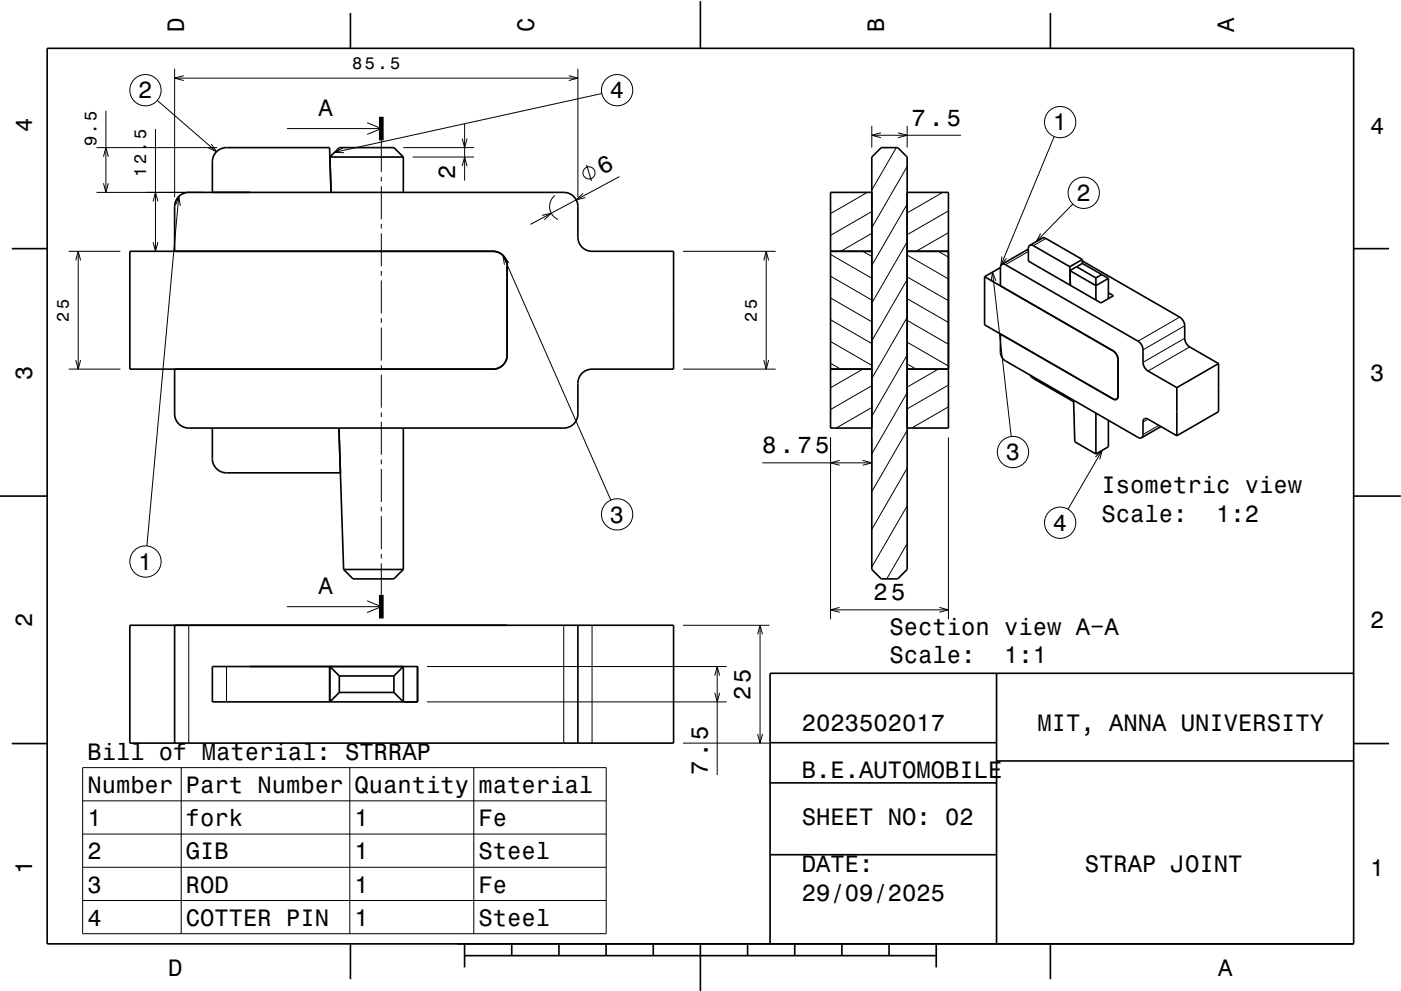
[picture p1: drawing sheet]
<svg xmlns="http://www.w3.org/2000/svg" width="297mm" height="210mm" viewBox="0 0 297 210" stroke-linecap="round" stroke-linejoin="round" font-family="sans-serif">
<g fill="none" stroke="#000" stroke-width=".21">
<path d="M37 14.6v27.2M37 16.6h85.5M39 16.1l-2 .5 2 .5M120.6 16.1l1.9 .5-1.9 .5M122.5 14.6v27.2M127.6 19.8l-56.7 12.5M20.5 31.3h25.5M21.9 38.9l.6 1.9 .5-1.9M21.9 33.2l.6-1.9 .5 1.9M22.5 23.5v17.3M33 27.4v25.9M33.3 21.3l12.6 10.9"/>
<path d="M44.8 30.5l1.1 1.7-1.8-.9M60.8 27.3h20M72.7 31.4l-1.8 .9 2 .1M77.8 26l3 1.3-3 1.2M80.8 29.8v6.7M80.8 37.5v1M80.8 39.5v7M85.5 31.3h15M87.5 33.3h13M98 29.4l.5 1.9 .5-1.9M98 35.2l.5-1.9 .5 1.9M98.5 26.3v12"/>
<path d="M124.4 35l1 3.4M131.3 37.5l-18.8 10.1M184.8 26.7v4.6M184.8 28.7h18.9M186.8 28.2l-2 .5 2 .5M190 31.3l-5.2 9M190.4 28.2l1.9 .5-1.9 .5M192.3 35.3l-7.5 13M192.3 26.7v4.6M223.5 29l-11.3 27.4M14.6 53.3h10.9M16.1 55.2l.5-1.9 .5 1.9"/>
<path d="M16.6 53.3v25M20.5 40.8h22.5M32.4 51.4l.6 1.9 .5-1.9M32.4 42.7l.6-1.9 .5 1.9M37.2 43.6l.7-1.9 .3 2M37.9 41.7l-6.8 74.1M80.8 47.5v1M80.8 49.5v7M80.8 57.5v1M80.8 59.5v7M106.6 54.2l22.9 51.9M107.9 55.8l-1.3-1.6 .4 2"/>
<path d="M114.9 45.7l2-.5-1.5 1.4M117.7 41.5a3 3 0 0 0 .6 5.1M123.6 41l-1.4 1.4 1.9-.5M144.8 53.3h19.7M161.9 55.2l.6-1.9 .5 1.9M162.5 53.3v25M176.1 58.6l8.7 5.1M176.1 54l8.7 5M182.9 53.3l1.9 1.1M183.9 40.8l-7.8 4.5M184.8 49.5l-6.6 3.8M184.8 44.9l-8.7 5"/>
<path d="M192.3 59.3l-7.5 13M192.3 51.3l-7.5 13M192.3 43.3l-7.5 13M192.3 54.1l8.8 5.1M192.3 58.7l8.8 5.1M198.9 53.3l2.2 1.3M199.9 40.8l-7.6 4.4M201.1 49.4l-6.9 3.9M201.1 44.7l-8.8 5.1M210.4 57.7l4 34.9M211.2 59.6l-.8-1.9-.3 2M212.4 54.4l-.2 2 1.2-1.6"/>
<path d="M218 53.4l-4.8 2.8M220.6 49.5l-.9 1.8 1.7-1M221.7 50.6l-2.6 1.5M227.5 43.3l-7.8 8M14.6 78.3h10.9M16.1 76.4l.5 1.9 .5-1.9M80.8 67.5v1M80.8 69.5v7M80.8 77.5v1M80.8 79.5v7M144.8 78.3h19.7M161.9 76.4l.6 1.9 .5-1.9"/>
<path d="M176.1 63.2l8.7 5.1M176.1 67.8l8.7 5.1M176.1 72.5l8.7 5M176.1 77.1l2.1 1.2M182.9 78.3l-6.8 4M192.3 75.3l-7.5 13M192.3 67.3l-7.5 13M192.3 63.4l8.8 5M192.3 68l8.8 5M192.3 72.6l8.8 5.1M192.3 77.2l1.9 1.1M198.9 78.3l-6.6 3.8"/>
<path d="M250.1 67.3l-8.8 5.1M251.2 69.1l-8.9 5.1M251.2 71.8l-8.9 5.1M252.2 73.6l-8.8 5.1M80.8 87.5v1M80.8 89.5v7M80.8 97.5v1M80.8 99.5v7M161.6 98.2h23.2M176.1 92.8v38.6M178 97.7l-1.9 .5 1.9 .5M182.9 97.7l1.9 .5-1.9 .5"/>
<path d="M184.8 86.5l-7.5 4.3M184.8 81.8l-8.7 5.1M184.8 92.8v7.4M192.3 99.3l-7.5 13M192.3 91.3l-7.5 13M192.3 83.3l-7.5 13M201.1 86.3l-7.8 4.5M201.1 81.7l-8.8 5M201.1 92.8v38.6M232.3 97l1.4-1.4-.5 1.9M233.7 95.6l-7.3 12.4M243.4 88.9l-1.1 .6"/>
<path d="M245.7 90.2l-3.4 2M80.8 107.5v1M80.8 109.5v7M80.8 117.5v1M80.8 119.5v6.7M192.3 115.3l-4.3 7.5M192.3 107.3l-7.5 13M40 132.7v25M60.8 128.7h20M77.8 127.5l3 1.2-3 1.3M119.5 132.7v25M125.5 132.7v25"/>
<path d="M144.8 132.7h18.3M160.6 134.6l.5-1.9 .6 1.9M161.1 132.7v25M176.1 129.4h25M178 128.9l-1.9 .5 1.9 .5M199.2 128.9l1.9 .5-1.9 .5M48 141.4v7.5M90.5 148.9h63.6M90.5 141.4h63.6M144.8 157.7h18.3M151.5 143.3l.6-1.9 .5 1.9M151.5 147l.6 1.9 .5-1.9"/>
<path d="M152.1 141.4v23M160.6 155.7l.5 2 .6-2M17.5 162.9h111v35.2h-111zM17.5 169.9h111M17.5 177h111M38.4 162.9v35.2M74.2 162.9v35.2M100.4 162.9v35.2M17.5 184h111M17.5 191.1h111"/>
<circle cx="30.8" cy="19.1" r="3.3"/>
<circle cx="130.8" cy="19.1" r="3.3"/>
<circle cx="124.9" cy="36.7" r="1.28"/>
<circle cx="224.8" cy="25.9" r="3.3"/>
<circle cx="229.8" cy="40.9" r="3.3"/>
<circle cx="214.8" cy="95.9" r="3.3"/>
<circle cx="30.8" cy="119.1" r="3.3"/>
<circle cx="130.8" cy="109.1" r="3.3"/>
<circle cx="224.8" cy="110.9" r="3.3"/>
</g>
<g fill="none" stroke="#000" stroke-width=".35">
<path d="M10 10.3h277v190h-277zM74.3 2.8v7.5M148.5 .3v10M222.7 2.8v7.5M69.9 33.3l2-2h11.6l2 2zM85.5 33.3v7.5M184.8 33.3l2-2h3.5l2 2v87.5l-2 2h-3.5l-2-2zM2.5 52.8h7.5M27.5 53.3h77a3 3 0 0 1 3 3v19a3 3 0 0 1-3 3h-77zM37 53.3v-9.5a3 3 0 0 1 3-3h79.5a3 3 0 0 1 3 3v6.5a3 3 0 0 0 3 3h17.3v25h-17.3a3 3 0 0 0-3 3v6.5a3 3 0 0 1-3 3h-79.5a3 3 0 0 1-3-3v-9.5M45 40.8v-6.5a3 3 0 0 1 3-3h21.9l.3 9.5M176.1 53.3h8.7"/>
<path d="M184.8 40.8h-8.7v50h8.7M192.3 53.3h8.8M192.3 40.8h8.8v50h-8.8M208.8 58.7l27.2 15.7a2.33 2.33 0 0 1 1 1.9v7.7a.65 .65 0 0 1-.3 .7 .65 .65 0 0 1-.7-.1l-27.2-15.7zM212.1 56.8v3.8M212.1 56.8l-3.3 1.9M212.4 56.1l.8 .1 28.1 16.2a2.34 2.34 0 0 1 1 1.8v2.7a2.34 2.34 0 0 0 1.1 1.8l6.1 3.5M212.4 56.1l-.3 .7M218 52.8l-5.6 3.3M218.3 52.1l-.3 .5v2.8l15.4 8.9 2.7-1.6-1.1-.6M218.3 52.1h.8l7.7 4.5M218.3 52.1l2.7-1.6h.6l7.9 4.6"/>
<path d="M226.8 56.6l.1 3.9M228.3 56.6l4.1 2.4M228.3 56.6l-1.5 .8 5.6 3.2 2.6-1.5M229.5 55.1v.8M229.5 55.1l-2.7 1.5M229.5 55.4l20.6 11.9a2.34 2.34 0 0 1 1.1 1.8v2.7a2.34 2.34 0 0 0 1 1.8l6.2 3.5M229.5 55.9l4.1 2.3M229.5 55.9l-1.2 .7M232.4 59v4.7M233.6 58.2l-1.2 .8M233.6 58.2l1.4 .9M235 59.1v4.3"/>
<path d="M287 52.8h7.5M176.1 78.3h8.7M192.3 78.3h8.8M212.1 70.9v3.8a2.33 2.33 0 0 0 1.1 1.9l28.1 16.2 .7 .1M218.4 79.6l.6 .7 8.6 4.9v-.3l.3 8.8 4.5 2.6M258.4 77.1v10.2l-8.9 5.1M258.4 77.1l-8.9 5.1M45 90.8v6.5a3 3 0 0 0 3 3h24.2M71.9 90.8l1 30M85.5 90.8v30M232.4 87.6v8.7M235 89.2v5.6l-2.6 1.5"/>
<path d="M246.1 90.5l-4.1 2.4M249.5 92.4l-6.1-3.5a.65 .65 0 0 0-.7-.1 .65 .65 0 0 0-.4 .7v2.8l-.3 .6M249.5 82.2v10.2M0 105.3h10M287 105.3h10M27.5 132.7h115.3v25h-115.3zM37 132.7v25M72.9 120.8l2 2h8.6l2-2M72.9 120.8h12.6M122.5 132.7v25M2.5 157.8h7.5M45 141.4h43.5v7.5h-43.5z"/>
<path d="M69.9 141.4v7.5M71.9 143.4l-2-2v7.5l2-2M71.9 146.9h11.6M71.9 143.4h11.6M71.9 143.4v3.5M83.5 143.4l2-2v7.5l-2-2M83.5 143.4v3.5M163.3 157.6h48M211.3 142.9v57.4M287 157.8h7.5M287 142.9h-123.7v57.4M163.3 166.1h48"/>
<path d="M211.3 161.4h75.7M163.3 181.3h48M74.3 200.3v7.5M98.5 202.8h100M98.5 200.3v5M108.5 200.3v2.5M118.5 200.3v2.5M128.5 200.3v2.5M138.5 200.3v2.5M148.5 200.3v10M158.5 200.3v2.5M168.5 200.3v2.5"/>
<path d="M178.5 200.3v2.5M188.5 200.3v2.5M198.5 200.3v5M222.7 200.3v7.5"/>
</g>
<path d="M80.8 24.8v5M80.8 126.2v5" fill="none" stroke="#000" stroke-width="1" stroke-linecap="butt"/>
<g font-size="5">
<text x="39" y="6.8" transform="rotate(-90 39 6.8)">D</text>
<text x="113.2" y="6.8" transform="rotate(-90 113.2 6.8)">C</text>
<text x="187.4" y="6.8" transform="rotate(-90 187.4 6.8)">B</text>
<text x="261.6" y="6.8" transform="rotate(-90 261.6 6.8)">A</text>
<text x="29.3" y="20.9">2</text>
<text x="129.3" y="20.9">4</text>
<text x="6.8" y="28" transform="rotate(-90 6.8 28)">4</text>
<text x="67.5" y="24.7">A</text>
<text x="193.2" y="26.7">7.5</text>
<text x="223.3" y="27.7">1</text>
<text x="290.5" y="28.3">4</text>
<text x="96.5" y="38.1" transform="rotate(-90 96.5 38.1)">2</text>
<text x="127.7" y="37.1" transform="rotate(-28 127.7 37.1)">6</text>
<text x="228.3" y="42.7">2</text>
<text x="6.8" y="80.5" transform="rotate(-90 6.8 80.5)">3</text>
<text x="290.5" y="80.8">3</text>
<text x="161.6" y="96.2">8.75</text>
<text x="213.3" y="97.7">3</text>
<text x="233.6" y="104.7">Isometric view</text>
<text x="129.3" y="110.9">3</text>
<text x="223.3" y="112.7">4</text>
<text x="233.6" y="110.7">Scale:</text>
<text x="257.8" y="110.7">1:2</text>
<text x="29.3" y="120.9">1</text>
<text x="67.5" y="126.1">A</text>
<text x="185.2" y="127.4">25</text>
<text x="6.8" y="133" transform="rotate(-90 6.8 133)">2</text>
<text x="188.6" y="134.7">Section view A−A</text>
<text x="290.5" y="133.3">2</text>
<text x="188.6" y="140.7">Scale:</text>
<text x="212.9" y="140.7">1:1</text>
<text x="159.1" y="148.5" transform="rotate(-90 159.1 148.5)">25</text>
<text x="170" y="155.1">2023502017</text>
<text x="220" y="155.1">MIT, ANNA UNIVERSITY</text>
<text x="18.5" y="161.2">Bill of Material: STRRAP</text>
<text x="150.1" y="164.4" transform="rotate(-90 150.1 164.4)">7.5</text>
<text x="170" y="165.1">B.E.AUTOMOBILE</text>
<text x="18.5" y="168.2">Number</text>
<text x="39.4" y="168.2">Part Number</text>
<text x="75.2" y="168.2">Quantity</text>
<text x="101.5" y="168.2">material</text>
<text x="18.5" y="175.3">1</text>
<text x="39.4" y="175.3">fork</text>
<text x="75.2" y="175.3">1</text>
<text x="101.5" y="175.3">Fe</text>
<text x="170" y="175.1">SHEET NO: 02</text>
<text x="6.8" y="185.5" transform="rotate(-90 6.8 185.5)">1</text>
<text x="18.5" y="182.3">2</text>
<text x="39.4" y="182.3">GIB</text>
<text x="75.2" y="182.3">1</text>
<text x="101.5" y="182.3">Steel</text>
<text x="170" y="185.1">DATE:</text>
<text x="230" y="185.1">STRAP JOINT</text>
<text x="290.5" y="185.8">1</text>
<text x="18.5" y="189.4">3</text>
<text x="39.4" y="189.4">ROD</text>
<text x="75.2" y="189.4">1</text>
<text x="101.5" y="189.4">Fe</text>
<text x="170" y="191.2">29/09/2025</text>
<text x="18.5" y="196.4">4</text>
<text x="39.4" y="196.4">COTTER PIN</text>
<text x="75.2" y="196.4">1</text>
<text x="101.5" y="196.4">Steel</text>
<text x="35.7" y="207.1">D</text>
<text x="258.3" y="207.1">A</text>
</g>
<g font-size="3.6">
<text x="74.7" y="14.6">85.5</text>
<text x="20.5" y="31" transform="rotate(-90 20.5 31)">9.5</text>
<text x="31" y="37.5" transform="rotate(-90 31 37.5)">12.5</text>
<text x="14.6" y="68.2" transform="rotate(-90 14.6 68.2)">25</text>
<text x="160.5" y="68.2" transform="rotate(-90 160.5 68.2)">25</text>
</g>
</svg>
